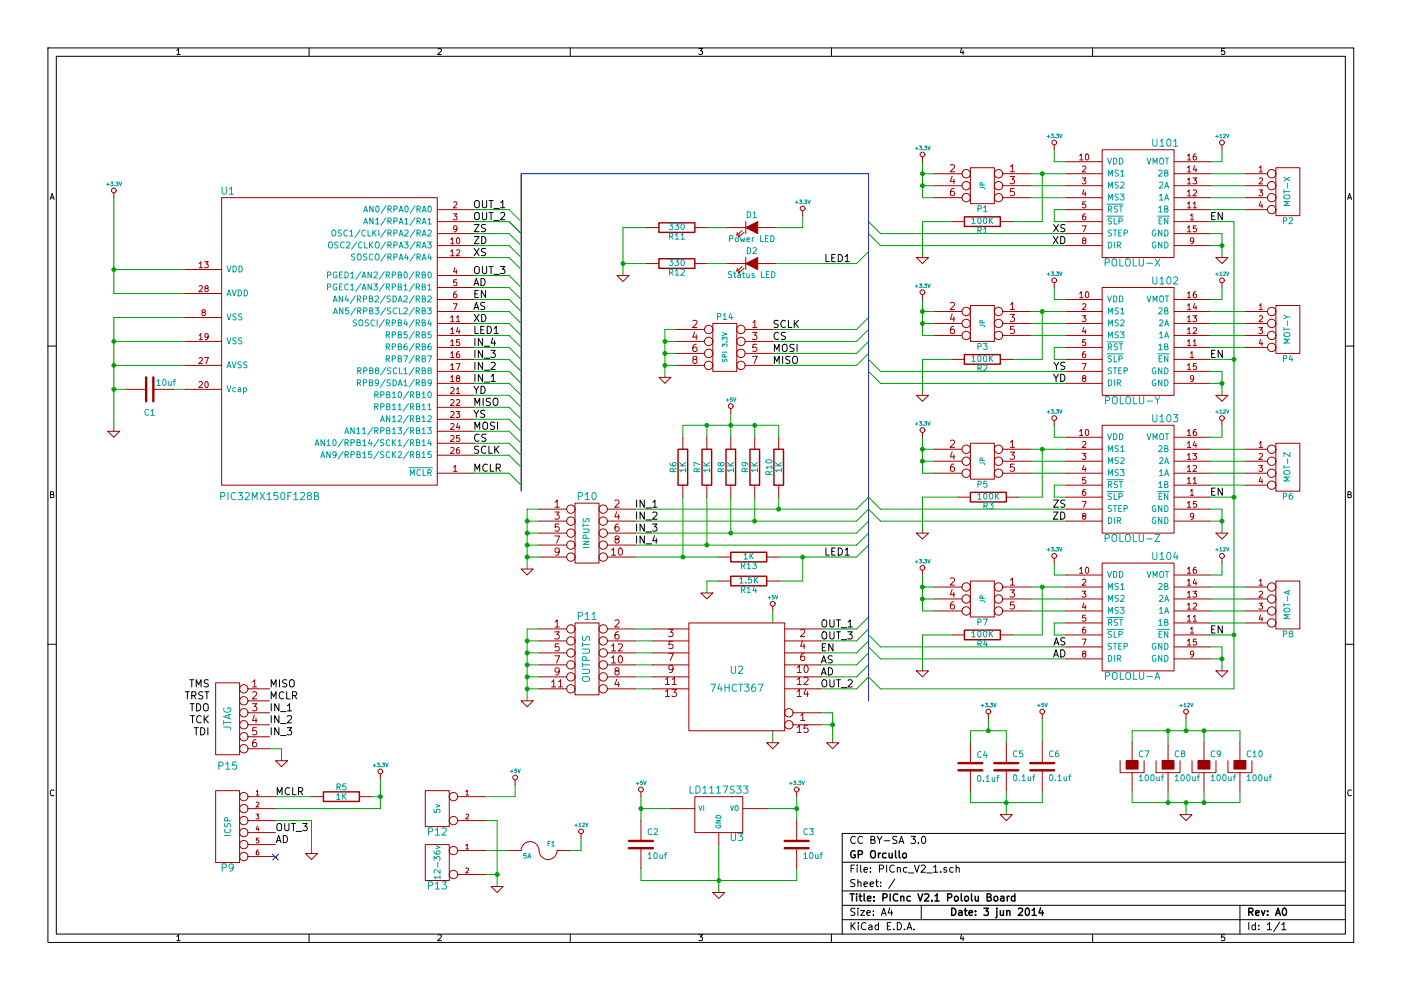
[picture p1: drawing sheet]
EESchema Schematic File Version 2  date Tuesday 03,June,2014 11:53:52 PM SGT
LIBS:PICnc_V2_1-cache
LIBS:power
LIBS:PICnc_V2_1-cache
EELAYER 25  0
EELAYER END
$Descr A4 11700 8267
encoding utf-8
Sheet 1 1
Title "PICnc V2.1 Pololu Board"
Date "3 jun 2014"
Rev "A0"
Comp "GP Orcullo"
Comment1 "CC BY-SA 3.0"
Comment2 ""
Comment3 ""
Comment4 ""
$EndDescr
Connection ~ 8250 6100
Text Label 3950 3100 0    60   ~ 0
IN_2
Text Label 3950 3200 0    60   ~ 0
IN_1
Wire Bus Line
	4350 4100 4350 1450
Wire Wire Line
	3950 1950 4250 1950
Wire Bus Line
	7250 5850 7250 1450
Wire Wire Line
	4250 1750 3950 1750
Wire Wire Line
	8400 6200 8400 6100
Wire Wire Line
	8250 6100 8250 6000
Wire Wire Line
	8400 6100 8100 6100
Connection ~ 5550 2950
Wire Wire Line
	5550 2950 5650 2950
Wire Wire Line
	5550 3050 5650 3050
Wire Wire Line
	6450 2950 7150 2950
Wire Wire Line
	6450 2750 7150 2750
Wire Wire Line
	6000 4850 5900 4850
Wire Wire Line
	5900 4850 5900 4950
Wire Wire Line
	5300 4650 6000 4650
Connection ~ 6300 4350
Wire Wire Line
	6300 4150 6300 4350
Connection ~ 5900 4550
Wire Wire Line
	5900 4150 5900 4550
Wire Wire Line
	3950 3800 4250 3800
Wire Wire Line
	3950 3600 4250 3600
Wire Wire Line
	3950 3400 4250 3400
Wire Wire Line
	3950 3200 4250 3200
Wire Wire Line
	3950 3000 4250 3000
Wire Wire Line
	3950 2800 4250 2800
Wire Wire Line
	3950 2600 4250 2600
Wire Wire Line
	3950 2400 4250 2400
Wire Wire Line
	3950 2150 4250 2150
Wire Wire Line
	8100 6100 8100 6200
Connection ~ 950  2250
Wire Wire Line
	1550 2250 950  2250
Wire Wire Line
	4850 7000 4850 7100
Wire Wire Line
	4850 7100 4750 7100
Connection ~ 4150 7300
Wire Wire Line
	4150 7400 4150 6850
Wire Wire Line
	7350 1950 8900 1950
Wire Wire Line
	7350 3100 8900 3100
Wire Wire Line
	7350 4350 8900 4350
Wire Wire Line
	7350 5500 8900 5500
Connection ~ 10300 5300
Wire Wire Line
	10300 5750 10300 1850
Wire Wire Line
	10300 5750 7350 5750
Wire Wire Line
	6850 5350 7150 5350
Wire Wire Line
	7150 5550 6850 5550
Connection ~ 10300 4150
Wire Wire Line
	10300 4150 10100 4150
Connection ~ 5900 3550
Wire Wire Line
	5900 3650 5900 3550
Wire Wire Line
	6100 3450 6100 3650
Wire Wire Line
	5700 3650 5700 3550
Wire Wire Line
	5700 3550 6500 3550
Wire Wire Line
	6500 3550 6500 3650
Wire Wire Line
	5300 4450 7150 4450
Wire Wire Line
	5300 4250 7150 4250
Connection ~ 4400 4550
Wire Wire Line
	4400 4550 4500 4550
Connection ~ 4400 4350
Wire Wire Line
	4500 4350 4400 4350
Connection ~ 6950 6050
Wire Wire Line
	6850 6050 6950 6050
Wire Wire Line
	6450 5100 6450 5200
Connection ~ 4400 5750
Wire Wire Line
	4400 5750 4500 5750
Connection ~ 4400 5550
Wire Wire Line
	4400 5550 4500 5550
Connection ~ 4400 5350
Wire Wire Line
	4500 5350 4400 5350
Wire Wire Line
	5300 5750 5450 5750
Wire Wire Line
	5300 5550 5450 5550
Wire Wire Line
	4150 6850 4050 6850
Wire Wire Line
	10100 3200 10200 3200
Wire Wire Line
	10100 5500 10200 5500
Wire Wire Line
	10100 5400 10200 5400
Wire Wire Line
	10200 5400 10200 5600
Wire Wire Line
	8800 3550 8800 3650
Wire Wire Line
	8800 4700 8800 4800
Wire Wire Line
	8800 1750 8800 1850
Wire Wire Line
	8800 3000 8800 2900
Connection ~ 950  2850
Wire Wire Line
	1550 2850 950  2850
Connection ~ 950  3050
Wire Wire Line
	950  3050 1550 3050
Wire Wire Line
	6700 1800 6700 1900
Wire Wire Line
	5400 2200 5200 2200
Wire Wire Line
	7150 2200 6475 2200
Wire Wire Line
	5900 2200 6075 2200
Connection ~ 9900 6100
Wire Wire Line
	9900 6100 9900 6000
Connection ~ 10050 6100
Wire Wire Line
	10050 6100 10050 6200
Connection ~ 9900 6700
Wire Wire Line
	9900 6700 9900 6800
Connection ~ 10050 6700
Wire Wire Line
	10050 6700 10050 6600
Connection ~ 8700 3750
Wire Wire Line
	8700 3750 8700 4150
Wire Wire Line
	8700 4150 8500 4150
Connection ~ 8700 4900
Wire Wire Line
	8700 4900 8700 5300
Wire Wire Line
	8700 5300 8450 5300
Wire Wire Line
	8600 5000 8900 5000
Wire Wire Line
	7700 5600 7700 5300
Wire Wire Line
	7700 5300 7950 5300
Wire Wire Line
	8600 2800 8900 2800
Connection ~ 8700 2600
Wire Wire Line
	8600 2600 8900 2600
Wire Wire Line
	7950 3000 7700 3000
Wire Wire Line
	7700 3000 7700 3300
Connection ~ 8700 1450
Wire Wire Line
	8700 1450 8700 1850
Wire Wire Line
	8700 1850 8450 1850
Wire Wire Line
	8600 1650 8900 1650
Wire Wire Line
	8600 1450 8900 1450
Connection ~ 7700 1450
Wire Wire Line
	7800 1450 7700 1450
Wire Wire Line
	8800 1750 8900 1750
Wire Wire Line
	10400 1750 10100 1750
Wire Wire Line
	10400 1550 10100 1550
Connection ~ 10200 2050
Wire Wire Line
	10200 2150 10200 1950
Wire Wire Line
	10200 1950 10100 1950
Connection ~ 6650 6750
Wire Wire Line
	6400 6750 6650 6750
Wire Wire Line
	6650 7250 6650 7350
Wire Wire Line
	6650 7350 5350 7350
Wire Wire Line
	10100 2050 10200 2050
Wire Wire Line
	8400 6600 8400 6800
Connection ~ 6000 7350
Wire Wire Line
	5350 7350 5350 7250
Wire Wire Line
	5600 6750 5350 6750
Connection ~ 5350 6750
Connection ~ 3175 6650
Wire Wire Line
	3100 6650 3175 6650
Wire Wire Line
	2600 6650 2300 6650
Wire Wire Line
	5900 1900 6075 1900
Wire Wire Line
	6700 1900 6475 1900
Wire Wire Line
	2600 7125 2600 6850
Wire Wire Line
	2600 6850 2300 6850
Wire Wire Line
	3175 6500 3175 6750
Wire Wire Line
	3175 6750 2300 6750
Wire Wire Line
	5400 1900 5200 1900
Wire Wire Line
	5350 6850 5350 6650
Wire Wire Line
	1450 3250 1550 3250
Wire Wire Line
	950  3250 1050 3250
Connection ~ 950  3250
Wire Wire Line
	8700 6600 8700 6700
Wire Wire Line
	6000 7050 6000 7450
Wire Wire Line
	6650 6850 6650 6650
Wire Wire Line
	10100 1350 10200 1350
Wire Wire Line
	10200 1350 10200 1250
Wire Wire Line
	10100 1450 10400 1450
Wire Wire Line
	10100 1650 10400 1650
Wire Wire Line
	8900 1350 8800 1350
Wire Wire Line
	8800 1850 8900 1850
Wire Wire Line
	7700 1350 7700 1650
Wire Wire Line
	7700 1650 7800 1650
Wire Wire Line
	7800 1550 7700 1550
Connection ~ 7700 1550
Connection ~ 7700 2700
Wire Wire Line
	7800 2700 7700 2700
Wire Wire Line
	7800 2800 7700 2800
Wire Wire Line
	7700 2800 7700 2500
Wire Wire Line
	8800 3000 8900 3000
Wire Wire Line
	8900 2500 8800 2500
Wire Wire Line
	10100 2800 10400 2800
Wire Wire Line
	10100 2600 10400 2600
Wire Wire Line
	10200 2400 10200 2500
Wire Wire Line
	10200 2500 10100 2500
Connection ~ 10200 3200
Wire Wire Line
	10400 2700 10100 2700
Wire Wire Line
	10400 2900 10100 2900
Wire Wire Line
	8800 2900 8900 2900
Wire Wire Line
	7800 2600 7700 2600
Connection ~ 7700 2600
Connection ~ 7700 3750
Wire Wire Line
	7800 3750 7700 3750
Wire Wire Line
	8900 4050 8800 4050
Wire Wire Line
	8900 3950 8600 3950
Wire Wire Line
	8600 3750 8900 3750
Wire Wire Line
	10400 4050 10100 4050
Wire Wire Line
	10400 3850 10100 3850
Connection ~ 10200 4350
Wire Wire Line
	10200 4450 10200 4250
Wire Wire Line
	10200 4250 10100 4250
Wire Wire Line
	10100 4350 10200 4350
Wire Wire Line
	10100 3650 10200 3650
Wire Wire Line
	10200 3650 10200 3550
Wire Wire Line
	10100 3750 10400 3750
Wire Wire Line
	10100 3950 10400 3950
Wire Wire Line
	8800 3650 8900 3650
Wire Wire Line
	8600 3850 8900 3850
Wire Wire Line
	8900 4150 8800 4150
Wire Wire Line
	7700 3650 7700 3950
Wire Wire Line
	7700 3950 7800 3950
Wire Wire Line
	7800 3850 7700 3850
Connection ~ 7700 3850
Connection ~ 7700 5000
Wire Wire Line
	7800 5000 7700 5000
Wire Wire Line
	7800 5100 7700 5100
Wire Wire Line
	7700 5100 7700 4800
Wire Wire Line
	8900 5300 8800 5300
Wire Wire Line
	8800 4800 8900 4800
Wire Wire Line
	10100 5100 10400 5100
Wire Wire Line
	10100 4900 10400 4900
Connection ~ 10200 5500
Wire Wire Line
	10400 5000 10100 5000
Wire Wire Line
	10400 5200 10100 5200
Wire Wire Line
	8900 5200 8800 5200
Wire Wire Line
	7800 4900 7700 4900
Connection ~ 7700 4900
Wire Wire Line
	8600 1550 8900 1550
Wire Wire Line
	7700 2150 7700 1850
Wire Wire Line
	7700 1850 7950 1850
Wire Wire Line
	8700 2600 8700 3000
Wire Wire Line
	8600 2700 8900 2700
Wire Wire Line
	8600 4900 8900 4900
Wire Wire Line
	8600 5100 8900 5100
Wire Wire Line
	8700 3000 8450 3000
Wire Wire Line
	8000 4150 7700 4150
Wire Wire Line
	7700 4150 7700 4450
Wire Wire Line
	9450 6600 9450 6700
Wire Wire Line
	9450 6700 10350 6700
Wire Wire Line
	10350 6700 10350 6600
Wire Wire Line
	9750 6700 9750 6600
Connection ~ 9750 6700
Wire Wire Line
	9450 6200 9450 6100
Wire Wire Line
	9450 6100 10350 6100
Wire Wire Line
	10350 6100 10350 6200
Wire Wire Line
	9750 6100 9750 6200
Connection ~ 9750 6100
Wire Wire Line
	4050 6650 4300 6650
Wire Wire Line
	4300 6650 4300 6550
Wire Wire Line
	5200 1900 5200 2300
Connection ~ 5200 2200
Wire Wire Line
	1550 2450 950  2450
Wire Wire Line
	1550 2650 950  2650
Wire Wire Line
	8800 2500 8800 2400
Wire Wire Line
	8800 1350 8800 1250
Wire Wire Line
	8800 5200 8800 5300
Wire Wire Line
	8800 4150 8800 4050
Wire Wire Line
	10100 3100 10200 3100
Wire Wire Line
	10200 3100 10200 3300
Wire Wire Line
	10100 4800 10200 4800
Wire Wire Line
	10200 4800 10200 4700
Wire Wire Line
	5450 5450 5300 5450
Wire Wire Line
	5450 5650 5300 5650
Wire Wire Line
	4500 5250 4400 5250
Wire Wire Line
	4400 5250 4400 5850
Wire Wire Line
	4400 5450 4500 5450
Connection ~ 4400 5450
Wire Wire Line
	4400 5650 4500 5650
Connection ~ 4400 5650
Wire Wire Line
	6450 6100 6450 6200
Wire Wire Line
	6850 5950 6950 5950
Wire Wire Line
	6950 5950 6950 6200
Wire Wire Line
	4500 4250 4400 4250
Wire Wire Line
	4400 4250 4400 4750
Wire Wire Line
	4400 4450 4500 4450
Connection ~ 4400 4450
Wire Wire Line
	4500 4650 4400 4650
Connection ~ 4400 4650
Wire Wire Line
	5300 4350 7150 4350
Wire Wire Line
	5300 4550 7150 4550
Connection ~ 6100 3550
Wire Wire Line
	6300 3650 6300 3550
Connection ~ 6300 3550
Wire Wire Line
	10300 1850 10100 1850
Wire Wire Line
	10100 5300 10300 5300
Wire Wire Line
	10300 3000 10100 3000
Connection ~ 10300 3000
Wire Wire Line
	7150 5750 6850 5750
Wire Wire Line
	7150 5650 6850 5650
Wire Wire Line
	7150 5450 6850 5450
Wire Wire Line
	7150 5250 6850 5250
Wire Wire Line
	7350 5400 8900 5400
Wire Wire Line
	7350 4250 8900 4250
Wire Wire Line
	7350 3200 8900 3200
Wire Wire Line
	7350 2050 8900 2050
Wire Wire Line
	4050 7300 4150 7300
Wire Wire Line
	4050 7100 4250 7100
Wire Wire Line
	950  2450 950  1650
Wire Wire Line
	950  2650 950  3600
Wire Wire Line
	8100 6600 8100 6700
Wire Wire Line
	8100 6700 8700 6700
Connection ~ 8400 6700
Wire Wire Line
	3950 1850 4250 1850
Wire Wire Line
	3950 2300 4250 2300
Wire Wire Line
	3950 2500 4250 2500
Wire Wire Line
	3950 2700 4250 2700
Wire Wire Line
	3950 2900 4250 2900
Wire Wire Line
	3950 3100 4250 3100
Wire Wire Line
	3950 3300 4250 3300
Wire Wire Line
	3950 3500 4250 3500
Wire Wire Line
	3950 3700 4250 3700
Wire Wire Line
	5700 4150 5700 4650
Connection ~ 5700 4650
Wire Wire Line
	6100 4150 6100 4450
Connection ~ 6100 4450
Wire Wire Line
	6500 4150 6500 4250
Connection ~ 6500 4250
Wire Wire Line
	6500 4650 7150 4650
Wire Wire Line
	6500 4850 6700 4850
Wire Wire Line
	6700 4850 6700 4650
Connection ~ 6700 4650
Wire Wire Line
	6450 2850 7150 2850
Wire Wire Line
	6450 3050 7150 3050
Wire Wire Line
	5650 2750 5550 2750
Wire Wire Line
	5550 2750 5550 3150
Connection ~ 5550 3050
Wire Wire Line
	5550 2850 5650 2850
Connection ~ 5550 2850
Wire Wire Line
	8700 6000 8700 6200
Wire Wire Line
	5300 5250 5450 5250
Wire Wire Line
	5300 5350 5450 5350
Wire Wire Line
	2350 6350 2350 6250
Wire Wire Line
	2350 6250 2250 6250
Wire Wire Line
	3950 2050 4250 2050
Wire Wire Line
	3950 3950 4250 3950
Wire Bus Line
	7250 1450 4350 1450
Entry Wire Line
	4250 1750 4350 1850
Entry Wire Line
	4250 3950 4350 4050
Entry Wire Line
	4250 2050 4350 2150
Entry Wire Line
	4250 1950 4350 2050
Text Label 2250 6150 0    60   ~ 0
IN_3
Text Label 2250 5850 0    60   ~ 0
MCLR
Text Label 2250 5750 0    60   ~ 0
MISO
Text Label 2250 5950 0    60   ~ 0
IN_1
Text Label 2250 6050 0    60   ~ 0
IN_2
$Comp
L GND #PWR01
U 1 1
P 2350 6350
F 0 "#PWR01" H 2350 6350 30  0001 C CNN
F 1 "GND" H 2350 6280 30  0001 C CNN
	1    2350 6350
	-1   0    0    -1  
$EndComp
Entry Wire Line
	4250 2150 4350 2250
$Comp
L CONN_6X2 P11
U 1 1
P 4900 5500
F 0 "P11" H 4900 5850 60  0000 C CNN
F 1 "OUTPUTS" V 4900 5500 60  0000 C CNN
	1    4900 5500
	1    0    0    -1  
$EndComp
$Comp
L +5V #PWR02
U 1 1
P 8700 6000
F 0 "#PWR02" H 8700 5960 30  0001 C CNN
F 1 "+5V" H 8700 6110 30  0000 C CNN
	1    8700 6000
	1    0    0    -1  
$EndComp
Text Label 6450 3050 0    60   ~ 0
MISO
Text Label 6450 2950 0    60   ~ 0
MOSI
Text Label 6450 2850 0    60   ~ 0
CS
Text Label 6450 2750 0    60   ~ 0
SCLK
Text Label 1750 6150 2    60   ~ 0
TDI
Text Label 1750 5850 2    60   ~ 0
TRST
Text Label 1750 5750 2    60   ~ 0
TMS
Text Label 1750 5950 2    60   ~ 0
TDO
Text Label 1750 6050 2    60   ~ 0
TCK
$Comp
L CONN_6 P15
U 1 1
P 1900 6000
F 0 "P15" H 1900 5600 60  0000 C CNN
F 1 "JTAG" V 1900 6000 60  0000 C CNN
	1    1900 6000
	-1   0    0    -1  
$EndComp
$Comp
L GND #PWR03
U 1 1
P 5550 3150
F 0 "#PWR03" H 5550 3150 30  0001 C CNN
F 1 "GND" H 5550 3080 30  0001 C CNN
	1    5550 3150
	-1   0    0    -1  
$EndComp
Entry Wire Line
	7250 2750 7150 2850
Entry Wire Line
	7250 2650 7150 2750
Entry Wire Line
	7250 2850 7150 2950
Entry Wire Line
	7250 4150 7150 4250
Entry Wire Line
	7250 4250 7150 4350
$Comp
L CONN_4X2 P14
U 1 1
P 6050 2900
F 0 "P14" H 6050 3150 50  0000 C CNN
F 1 "SPI 3.3V" V 6050 2900 40  0000 C CNN
	1    6050 2900
	-1   0    0    -1  
$EndComp
$Comp
L GND #PWR04
U 1 1
P 5900 4950
F 0 "#PWR04" H 5900 4950 30  0001 C CNN
F 1 "GND" H 5900 4880 30  0001 C CNN
	1    5900 4950
	-1   0    0    -1  
$EndComp
$Comp
L R R14
U 1 1
P 6250 4850
F 0 "R14" V 6330 4850 50  0000 C CNN
F 1 "1.5K" V 6250 4850 50  0000 C CNN
F 2 "SM0805" H 6250 4850 60  0001 C CNN
F 4 " " V 6250 4850 60  0001 C CNN "Element14 Order Code"
F 5 " " V 6250 4850 60  0001 C CNN "Mftr. & Part No."
	1    6250 4850
	0    1    1    0   
$EndComp
$Comp
L R R13
U 1 1
P 6250 4650
F 0 "R13" V 6330 4650 50  0000 C CNN
F 1 "1K" V 6250 4650 50  0000 C CNN
F 2 "SM0805" H 6250 4650 60  0001 C CNN
F 4 " " V 6250 4650 60  0001 C CNN "Element14 Order Code"
F 5 " " V 6250 4650 60  0001 C CNN "Mftr. & Part No."
	1    6250 4650
	0    1    1    0   
$EndComp
Entry Wire Line
	4250 1850 4350 1950
Entry Wire Line
	4250 1850 4350 1950
Entry Wire Line
	4250 2300 4350 2400
Entry Wire Line
	4250 2400 4350 2500
Entry Wire Line
	4250 2500 4350 2600
Entry Wire Line
	4250 2600 4350 2700
Entry Wire Line
	4250 2700 4350 2800
Entry Wire Line
	4250 2800 4350 2900
Entry Wire Line
	4250 2900 4350 3000
Entry Wire Line
	4250 3000 4350 3100
Entry Wire Line
	4250 3100 4350 3200
Entry Wire Line
	4250 3200 4350 3300
Entry Wire Line
	4250 3300 4350 3400
Entry Wire Line
	4250 3400 4350 3500
Entry Wire Line
	4250 3500 4350 3600
Entry Wire Line
	4250 3600 4350 3700
Entry Wire Line
	4250 3700 4350 3800
Entry Wire Line
	4250 3800 4350 3900
Text Label 3950 2300 0    60   ~ 0
OUT_3
Text Label 3950 3700 0    60   ~ 0
CS
Text Label 3950 2900 0    60   ~ 0
IN_4
Text Label 3950 3000 0    60   ~ 0
IN_3
$Comp
L GND #PWR05
U 1 1
P 4150 7400
F 0 "#PWR05" H 4150 7400 30  0001 C CNN
F 1 "GND" H 4150 7330 30  0001 C CNN
	1    4150 7400
	1    0    0    -1  
$EndComp
$Comp
L CON_2 P13
U 1 1
P 3650 7200
F 0 "P13" H 3650 7000 60  0000 C CNN
F 1 "12-36v" V 3650 7200 50  0000 C CNN
	1    3650 7200
	-1   0    0    -1  
$EndComp
Text Label 7100 4650 2    60   ~ 0
LED1
Text Label 5300 4550 0    60   ~ 0
IN_4
Text Label 5300 4450 0    60   ~ 0
IN_3
Text Label 5300 4350 0    60   ~ 0
IN_2
Text Label 5300 4250 0    60   ~ 0
IN_1
Text Label 6850 5650 0    60   ~ 0
AD
Text Label 6850 5550 0    60   ~ 0
AS
Text Label 6850 5450 0    60   ~ 0
EN
Text Label 6850 5350 0    60   ~ 0
OUT_3
Text Label 6850 5750 0    60   ~ 0
OUT_2
Text Label 6850 5250 0    60   ~ 0
OUT_1
Entry Wire Line
	7250 4550 7150 4650
Entry Wire Line
	7250 5650 7350 5750
Entry Wire Line
	7250 5400 7350 5500
Entry Wire Line
	7250 5300 7350 5400
Entry Wire Line
	7250 4250 7350 4350
Entry Wire Line
	7250 4150 7350 4250
Entry Wire Line
	7250 4450 7150 4550
Entry Wire Line
	7250 5650 7150 5750
Entry Wire Line
	7250 5550 7150 5650
Entry Wire Line
	7250 4350 7150 4450
Entry Wire Line
	7250 2950 7150 3050
Entry Wire Line
	7250 5450 7150 5550
Entry Wire Line
	7250 5350 7150 5450
Entry Wire Line
	7250 5250 7150 5350
Entry Wire Line
	7250 2100 7150 2200
Entry Wire Line
	7250 5150 7150 5250
Entry Wire Line
	7250 3100 7350 3200
Entry Wire Line
	7250 1850 7350 1950
Entry Wire Line
	7250 3000 7350 3100
Entry Wire Line
	7250 1950 7350 2050
$Comp
L +5V #PWR06
U 1 1
P 6100 3450
F 0 "#PWR06" H 6100 3410 30  0001 C CNN
F 1 "+5V" H 6100 3560 30  0000 C CNN
	1    6100 3450
	-1   0    0    -1  
$EndComp
$Comp
L R R10
U 1 1
P 6500 3900
F 0 "R10" V 6580 3900 50  0000 C CNN
F 1 "1K" V 6500 3900 50  0000 C CNN
F 2 "SM0805" H 6500 3900 60  0001 C CNN
F 4 "195030" V 6500 3900 60  0001 C CNN "Element14 Order Code"
F 5 "YAGEO (PHYCOMP) - 2322 705 70102" V 6500 3900 60  0001 C CNN "Mftr. & Part No."
	1    6500 3900
	-1   0    0    -1  
$EndComp
$Comp
L R R9
U 1 1
P 6300 3900
F 0 "R9" V 6380 3900 50  0000 C CNN
F 1 "1K" V 6300 3900 50  0000 C CNN
F 2 "SM0805" H 6300 3900 60  0001 C CNN
F 4 "195030" V 6300 3900 60  0001 C CNN "Element14 Order Code"
F 5 "YAGEO (PHYCOMP) - 2322 705 70102" V 6300 3900 60  0001 C CNN "Mftr. & Part No."
	1    6300 3900
	-1   0    0    -1  
$EndComp
$Comp
L R R8
U 1 1
P 6100 3900
F 0 "R8" V 6180 3900 50  0000 C CNN
F 1 "1K" V 6100 3900 50  0000 C CNN
F 2 "SM0805" H 6100 3900 60  0001 C CNN
F 4 "195030" V 6100 3900 60  0001 C CNN "Element14 Order Code"
F 5 "YAGEO (PHYCOMP) - 2322 705 70102" V 6100 3900 60  0001 C CNN "Mftr. & Part No."
	1    6100 3900
	-1   0    0    -1  
$EndComp
$Comp
L R R7
U 1 1
P 5900 3900
F 0 "R7" V 5980 3900 50  0000 C CNN
F 1 "1K" V 5900 3900 50  0000 C CNN
F 2 "SM0805" H 5900 3900 60  0001 C CNN
F 4 "195030" V 5900 3900 60  0001 C CNN "Element14 Order Code"
F 5 "YAGEO (PHYCOMP) - 2322 705 70102" V 5900 3900 60  0001 C CNN "Mftr. & Part No."
	1    5900 3900
	-1   0    0    -1  
$EndComp
$Comp
L R R6
U 1 1
P 5700 3900
F 0 "R6" V 5780 3900 50  0000 C CNN
F 1 "1K" V 5700 3900 50  0000 C CNN
F 2 "SM0805" H 5700 3900 60  0001 C CNN
F 4 "195030" V 5700 3900 60  0001 C CNN "Element14 Order Code"
F 5 "YAGEO (PHYCOMP) - 2322 705 70102" V 5700 3900 60  0001 C CNN "Mftr. & Part No."
	1    5700 3900
	-1   0    0    -1  
$EndComp
$Comp
L GND #PWR07
U 1 1
P 4400 4750
F 0 "#PWR07" H 4400 4750 30  0001 C CNN
F 1 "GND" H 4400 4680 30  0001 C CNN
	1    4400 4750
	-1   0    0    -1  
$EndComp
$Comp
L CONN_5X2 P10
U 1 1
P 4900 4450
F 0 "P10" H 4900 4750 60  0000 C CNN
F 1 "INPUTS" V 4900 4450 50  0000 C CNN
	1    4900 4450
	1    0    0    -1  
$EndComp
$Comp
L GND #PWR08
U 1 1
P 6950 6200
F 0 "#PWR08" H 6950 6200 30  0001 C CNN
F 1 "GND" H 6950 6130 30  0001 C CNN
	1    6950 6200
	-1   0    0    -1  
$EndComp
$Comp
L +5V #PWR09
U 1 1
P 6450 5100
F 0 "#PWR09" H 6450 5060 30  0001 C CNN
F 1 "+5V" H 6450 5210 30  0000 C CNN
	1    6450 5100
	-1   0    0    -1  
$EndComp
$Comp
L GND #PWR010
U 1 1
P 6450 6200
F 0 "#PWR010" H 6450 6200 30  0001 C CNN
F 1 "GND" H 6450 6130 30  0001 C CNN
	1    6450 6200
	-1   0    0    -1  
$EndComp
$Comp
L GND #PWR011
U 1 1
P 4400 5850
F 0 "#PWR011" H 4400 5850 30  0001 C CNN
F 1 "GND" H 4400 5780 30  0001 C CNN
	1    4400 5850
	-1   0    0    -1  
$EndComp
$Comp
L 74LS367 U2
U 1 1
P 6150 5650
F 0 "U2" H 6150 5700 60  0000 C CNN
F 1 "74HCT367" H 6150 5550 60  0000 C CNN
	1    6150 5650
	-1   0    0    -1  
$EndComp
$Comp
L FUSE F1
U 1 1
P 4500 7100
F 0 "F1" H 4600 7150 40  0000 C CNN
F 1 "5A" H 4400 7050 40  0000 C CNN
	1    4500 7100
	1    0    0    -1  
$EndComp
$Comp
L C C6
U 1 1
P 8700 6400
F 0 "C6" H 8750 6500 50  0000 L CNN
F 1 "0.1uf" H 8750 6300 50  0000 L CNN
F 2 "SM0805" H 8700 6400 60  0001 C CNN
F 4 " " H 8700 6400 60  0001 C CNN "Element14 Order Code"
F 5 " " H 8700 6400 60  0001 C CNN "Mftr. & Part No."
	1    8700 6400
	1    0    0    -1  
$EndComp
Text Label 3950 2800 0    60   ~ 0
LED1
Text Label 3950 1850 0    60   ~ 0
OUT_2
Text Label 3950 1750 0    60   ~ 0
OUT_1
Text Label 3950 2500 0    60   ~ 0
EN
Text Label 3950 2150 0    60   ~ 0
XS
Text Label 3950 2700 0    60   ~ 0
XD
Text Label 3950 3500 0    60   ~ 0
YS
Text Label 3950 3300 0    60   ~ 0
YD
Text Label 3950 1950 0    60   ~ 0
ZS
Text Label 3950 2050 0    60   ~ 0
ZD
Text Label 3950 2600 0    60   ~ 0
AS
Text Label 3950 2400 0    60   ~ 0
AD
Text Label 3950 3800 0    60   ~ 0
SCLK
Text Label 2300 6950 0    60   ~ 0
OUT_3
Text Label 3950 3400 0    60   ~ 0
MISO
Text Label 3950 3600 0    60   ~ 0
MOSI
$Comp
L +12V #PWR012
U 1 1
P 4850 7000
F 0 "#PWR012" H 4850 6960 30  0001 C CNN
F 1 "+12V" H 4850 7110 30  0000 C CNN
	1    4850 7000
	1    0    0    -1  
$EndComp
$Comp
L +3.3V #PWR013
U 1 1
P 6700 1800
F 0 "#PWR013" H 6700 1760 30  0001 C CNN
F 1 "+3.3V" H 6700 1910 30  0000 C CNN
	1    6700 1800
	-1   0    0    -1  
$EndComp
$Comp
L LED D2
U 1 1
P 6275 2200
F 0 "D2" H 6275 2300 50  0000 C CNN
F 1 "Status LED" H 6275 2100 50  0000 C CNN
F 2 "LED-0603" H 6275 2200 60  0001 C CNN
F 4 "1226390" H 6275 2200 60  0001 C CNN "Element14 Order Code"
F 5 "OSRAM - LSQ976-Z" H 6275 2200 60  0001 C CNN "Mftr. & Part No."
	1    6275 2200
	-1   0    0    -1  
$EndComp
$Comp
L GND #PWR014
U 1 1
P 5200 2300
F 0 "#PWR014" H 5200 2300 30  0001 C CNN
F 1 "GND" H 5200 2230 30  0001 C CNN
	1    5200 2300
	-1   0    0    -1  
$EndComp
Text Label 7100 2200 2    60   ~ 0
LED1
$Comp
L R R12
U 1 1
P 5650 2200
F 0 "R12" V 5730 2200 50  0000 C CNN
F 1 "330" V 5650 2200 50  0000 C CNN
F 2 "SM0805" H 5650 2200 60  0001 C CNN
F 4 "195030" V 5650 2200 60  0001 C CNN "Element14 Order Code"
F 5 "YAGEO (PHYCOMP) - 2322 705 70102" V 5650 2200 60  0001 C CNN "Mftr. & Part No."
	1    5650 2200
	0    -1   1    0   
$EndComp
$Comp
L +12V #PWR015
U 1 1
P 9900 6000
F 0 "#PWR015" H 9900 5960 30  0001 C CNN
F 1 "+12V" H 9900 6110 30  0000 C CNN
	1    9900 6000
	1    0    0    -1  
$EndComp
$Comp
L GND #PWR016
U 1 1
P 9900 6800
F 0 "#PWR016" H 9900 6800 30  0001 C CNN
F 1 "GND" H 9900 6730 30  0001 C CNN
	1    9900 6800
	1    0    0    -1  
$EndComp
$Comp
L CAPAPOL C10
U 1 1
P 10350 6400
F 0 "C10" H 10400 6500 50  0000 L CNN
F 1 "100uf" H 10400 6300 50  0000 L CNN
	1    10350 6400
	1    0    0    -1  
$EndComp
$Comp
L CAPAPOL C9
U 1 1
P 10050 6400
F 0 "C9" H 10100 6500 50  0000 L CNN
F 1 "100uf" H 10100 6300 50  0000 L CNN
	1    10050 6400
	1    0    0    -1  
$EndComp
$Comp
L CAPAPOL C8
U 1 1
P 9750 6400
F 0 "C8" H 9800 6500 50  0000 L CNN
F 1 "100uf" H 9800 6300 50  0000 L CNN
	1    9750 6400
	1    0    0    -1  
$EndComp
$Comp
L CAPAPOL C7
U 1 1
P 9450 6400
F 0 "C7" H 9500 6500 50  0000 L CNN
F 1 "100uf" H 9500 6300 50  0000 L CNN
	1    9450 6400
	1    0    0    -1  
$EndComp
$Comp
L R R3
U 1 1
P 8250 4150
F 0 "R3" V 8330 4150 50  0000 C CNN
F 1 "100K" V 8250 4150 50  0000 C CNN
F 2 "SM0805" H 8250 4150 60  0001 C CNN
F 4 " " V 8250 4150 60  0001 C CNN "Element14 Order Code"
F 5 " " V 8250 4150 60  0001 C CNN "Mftr. & Part No."
	1    8250 4150
	0    1    1    0   
$EndComp
$Comp
L GND #PWR017
U 1 1
P 7700 4450
F 0 "#PWR017" H 7700 4450 30  0001 C CNN
F 1 "GND" H 7700 4380 30  0001 C CNN
	1    7700 4450
	1    0    0    -1  
$EndComp
$Comp
L GND #PWR018
U 1 1
P 7700 5600
F 0 "#PWR018" H 7700 5600 30  0001 C CNN
F 1 "GND" H 7700 5530 30  0001 C CNN
	1    7700 5600
	1    0    0    -1  
$EndComp
$Comp
L R R4
U 1 1
P 8200 5300
F 0 "R4" V 8280 5300 50  0000 C CNN
F 1 "100K" V 8200 5300 50  0000 C CNN
F 2 "SM0805" H 8200 5300 60  0001 C CNN
F 4 " " V 8200 5300 60  0001 C CNN "Element14 Order Code"
F 5 " " V 8200 5300 60  0001 C CNN "Mftr. & Part No."
	1    8200 5300
	0    1    1    0   
$EndComp
$Comp
L R R2
U 1 1
P 8200 3000
F 0 "R2" V 8280 3000 50  0000 C CNN
F 1 "100K" V 8200 3000 50  0000 C CNN
F 2 "SM0805" H 8200 3000 60  0001 C CNN
F 4 " " V 8200 3000 60  0001 C CNN "Element14 Order Code"
F 5 " " V 8200 3000 60  0001 C CNN "Mftr. & Part No."
	1    8200 3000
	0    1    1    0   
$EndComp
$Comp
L GND #PWR019
U 1 1
P 7700 3300
F 0 "#PWR019" H 7700 3300 30  0001 C CNN
F 1 "GND" H 7700 3230 30  0001 C CNN
	1    7700 3300
	1    0    0    -1  
$EndComp
$Comp
L GND #PWR020
U 1 1
P 7700 2150
F 0 "#PWR020" H 7700 2150 30  0001 C CNN
F 1 "GND" H 7700 2080 30  0001 C CNN
	1    7700 2150
	1    0    0    -1  
$EndComp
$Comp
L R R1
U 1 1
P 8200 1850
F 0 "R1" V 8280 1850 50  0000 C CNN
F 1 "100K" V 8200 1850 50  0000 C CNN
F 2 "SM0805" H 8200 1850 60  0001 C CNN
F 4 " " V 8200 1850 60  0001 C CNN "Element14 Order Code"
F 5 " " V 8200 1850 60  0001 C CNN "Mftr. & Part No."
	1    8200 1850
	0    1    1    0   
$EndComp
$Comp
L POLOLU U104
U 1 1
P 9500 5150
F 0 "U104" H 9725 5650 60  0000 C CNN
F 1 "POLOLU-A" H 9450 4650 60  0000 C CNN
	1    9500 5150
	1    0    0    -1  
$EndComp
Text Label 10100 5300 0    60   ~ 0
EN
$Comp
L GND #PWR021
U 1 1
P 10200 5600
F 0 "#PWR021" H 10200 5600 30  0001 C CNN
F 1 "GND" H 10200 5530 30  0001 C CNN
	1    10200 5600
	1    0    0    -1  
$EndComp
$Comp
L +12V #PWR022
U 1 1
P 10200 4700
F 0 "#PWR022" H 10200 4660 30  0001 C CNN
F 1 "+12V" H 10200 4810 30  0000 C CNN
	1    10200 4700
	1    0    0    -1  
$EndComp
$Comp
L CONN_4 P8
U 1 1
P 10750 5050
F 0 "P8" H 10750 4800 50  0000 C CNN
F 1 "MOT-A" V 10750 5050 50  0000 C CNN
	1    10750 5050
	1    0    0    -1  
$EndComp
Text Label 8900 4250 2    60   ~ 0
ZS
Text Label 8900 4350 2    60   ~ 0
ZD
$Comp
L CONN_3X2 P7
U 1 1
P 8200 5050
F 0 "P7" H 8200 4900 50  0000 C CNN
F 1 "JP" V 8200 5100 40  0000 C CNN
	1    8200 5050
	-1   0    0    -1  
$EndComp
$Comp
L +3.3V #PWR023
U 1 1
P 8800 4700
F 0 "#PWR023" H 8800 4660 30  0001 C CNN
F 1 "+3.3V" H 8800 4810 30  0000 C CNN
	1    8800 4700
	1    0    0    -1  
$EndComp
$Comp
L +3.3V #PWR024
U 1 1
P 7700 4800
F 0 "#PWR024" H 7700 4760 30  0001 C CNN
F 1 "+3.3V" H 7700 4910 30  0000 C CNN
	1    7700 4800
	1    0    0    -1  
$EndComp
$Comp
L +3.3V #PWR025
U 1 1
P 7700 3650
F 0 "#PWR025" H 7700 3610 30  0001 C CNN
F 1 "+3.3V" H 7700 3760 30  0000 C CNN
	1    7700 3650
	1    0    0    -1  
$EndComp
$Comp
L +3.3V #PWR026
U 1 1
P 8800 3550
F 0 "#PWR026" H 8800 3510 30  0001 C CNN
F 1 "+3.3V" H 8800 3660 30  0000 C CNN
	1    8800 3550
	1    0    0    -1  
$EndComp
$Comp
L CONN_3X2 P5
U 1 1
P 8200 3900
F 0 "P5" H 8200 3750 50  0000 C CNN
F 1 "JP" V 8200 3950 40  0000 C CNN
	1    8200 3900
	-1   0    0    -1  
$EndComp
Text Label 8900 5500 2    60   ~ 0
AD
Text Label 8900 5400 2    60   ~ 0
AS
$Comp
L CONN_4 P6
U 1 1
P 10750 3900
F 0 "P6" H 10750 3650 50  0000 C CNN
F 1 "MOT-Z" V 10750 3900 50  0000 C CNN
	1    10750 3900
	1    0    0    -1  
$EndComp
$Comp
L +12V #PWR027
U 1 1
P 10200 3550
F 0 "#PWR027" H 10200 3510 30  0001 C CNN
F 1 "+12V" H 10200 3660 30  0000 C CNN
	1    10200 3550
	1    0    0    -1  
$EndComp
$Comp
L GND #PWR028
U 1 1
P 10200 4450
F 0 "#PWR028" H 10200 4450 30  0001 C CNN
F 1 "GND" H 10200 4380 30  0001 C CNN
	1    10200 4450
	1    0    0    -1  
$EndComp
Text Label 10100 4150 0    60   ~ 0
EN
$Comp
L POLOLU U103
U 1 1
P 9500 4000
F 0 "U103" H 9725 4500 60  0000 C CNN
F 1 "POLOLU-Z" H 9450 3500 60  0000 C CNN
	1    9500 4000
	1    0    0    -1  
$EndComp
$Comp
L POLOLU U102
U 1 1
P 9500 2850
F 0 "U102" H 9725 3350 60  0000 C CNN
F 1 "POLOLU-Y" H 9450 2350 60  0000 C CNN
	1    9500 2850
	1    0    0    -1  
$EndComp
Text Label 10100 3000 0    60   ~ 0
EN
$Comp
L GND #PWR029
U 1 1
P 10200 3300
F 0 "#PWR029" H 10200 3300 30  0001 C CNN
F 1 "GND" H 10200 3230 30  0001 C CNN
	1    10200 3300
	1    0    0    -1  
$EndComp
$Comp
L +12V #PWR030
U 1 1
P 10200 2400
F 0 "#PWR030" H 10200 2360 30  0001 C CNN
F 1 "+12V" H 10200 2510 30  0000 C CNN
	1    10200 2400
	1    0    0    -1  
$EndComp
$Comp
L CONN_4 P4
U 1 1
P 10750 2750
F 0 "P4" H 10750 2500 50  0000 C CNN
F 1 "MOT-Y" V 10750 2750 50  0000 C CNN
	1    10750 2750
	1    0    0    -1  
$EndComp
Text Label 8900 3100 2    60   ~ 0
YS
Text Label 8900 3200 2    60   ~ 0
YD
$Comp
L CONN_3X2 P3
U 1 1
P 8200 2750
F 0 "P3" H 8200 2600 50  0000 C CNN
F 1 "JP" V 8200 2800 40  0000 C CNN
	1    8200 2750
	-1   0    0    -1  
$EndComp
$Comp
L +3.3V #PWR031
U 1 1
P 8800 2400
F 0 "#PWR031" H 8800 2360 30  0001 C CNN
F 1 "+3.3V" H 8800 2510 30  0000 C CNN
	1    8800 2400
	1    0    0    -1  
$EndComp
$Comp
L +3.3V #PWR032
U 1 1
P 7700 2500
F 0 "#PWR032" H 7700 2460 30  0001 C CNN
F 1 "+3.3V" H 7700 2610 30  0000 C CNN
	1    7700 2500
	1    0    0    -1  
$EndComp
$Comp
L +3.3V #PWR033
U 1 1
P 7700 1350
F 0 "#PWR033" H 7700 1310 30  0001 C CNN
F 1 "+3.3V" H 7700 1460 30  0000 C CNN
	1    7700 1350
	1    0    0    -1  
$EndComp
$Comp
L +3.3V #PWR034
U 1 1
P 8800 1250
F 0 "#PWR034" H 8800 1210 30  0001 C CNN
F 1 "+3.3V" H 8800 1360 30  0000 C CNN
	1    8800 1250
	1    0    0    -1  
$EndComp
$Comp
L CONN_3X2 P1
U 1 1
P 8200 1600
F 0 "P1" H 8200 1450 50  0000 C CNN
F 1 "JP" V 8200 1650 40  0000 C CNN
	1    8200 1600
	-1   0    0    -1  
$EndComp
Text Label 8900 2050 2    60   ~ 0
XD
Text Label 8900 1950 2    60   ~ 0
XS
$Comp
L CONN_4 P2
U 1 1
P 10750 1600
F 0 "P2" H 10750 1350 50  0000 C CNN
F 1 "MOT-X" V 10750 1600 50  0000 C CNN
	1    10750 1600
	1    0    0    -1  
$EndComp
$Comp
L LD1117xx U3
U 1 1
P 6000 6800
F 0 "U3" H 6150 6604 60  0000 C CNN
F 1 "LD1117S33" H 6000 7000 60  0000 C CNN
	1    6000 6800
	1    0    0    -1  
$EndComp
$Comp
L +12V #PWR035
U 1 1
P 10200 1250
F 0 "#PWR035" H 10200 1210 30  0001 C CNN
F 1 "+12V" H 10200 1360 30  0000 C CNN
	1    10200 1250
	1    0    0    -1  
$EndComp
$Comp
L GND #PWR036
U 1 1
P 10200 2150
F 0 "#PWR036" H 10200 2150 30  0001 C CNN
F 1 "GND" H 10200 2080 30  0001 C CNN
	1    10200 2150
	1    0    0    -1  
$EndComp
Text Label 10100 1850 0    60   ~ 0
EN
$Comp
L POLOLU U101
U 1 1
P 9500 1700
F 0 "U101" H 9725 2200 60  0000 C CNN
F 1 "POLOLU-X" H 9450 1200 60  0000 C CNN
	1    9500 1700
	1    0    0    -1  
$EndComp
$Comp
L +3.3V #PWR037
U 1 1
P 950 1650
F 0 "#PWR037" H 950 1610 30  0001 C CNN
F 1 "+3.3V" H 950 1760 30  0000 C CNN
	1    950  1650
	1    0    0    -1  
$EndComp
$Comp
L C C1
U 1 1
P 1250 3250
F 0 "C1" V 1450 3200 50  0000 L CNN
F 1 "10uf" V 1200 3300 50  0000 L CNN
F 2 "SM1206" H 1250 3250 60  0001 C CNN
F 4 " " H 1250 3250 60  0001 C CNN "Element14 Order Code"
F 5 " " H 1250 3250 60  0001 C CNN "Mftr. & Part No."
	1    1250 3250
	0    1    1    0   
$EndComp
$Comp
L GND #PWR038
U 1 1
P 950 3600
F 0 "#PWR038" H 950 3600 30  0001 C CNN
F 1 "GND" H 950 3530 30  0001 C CNN
	1    950  3600
	1    0    0    -1  
$EndComp
Text Label 3950 3950 0    60   ~ 0
MCLR
$Comp
L PIC32MX1XXFXXXB U1
U 1 1
P 2750 2850
F 0 "U1" H 1900 4100 60  0000 C CNN
F 1 "PIC32MX150F128B" H 2250 1550 60  0000 C CNN
	1    2750 2850
	1    0    0    -1  
$EndComp
$Comp
L C C4
U 1 1
P 8100 6400
F 0 "C4" H 8150 6300 50  0000 L CNN
F 1 "0.1uf" H 8150 6500 50  0000 L CNN
F 2 "SM0805" H 8100 6400 60  0001 C CNN
F 4 " " H 8100 6400 60  0001 C CNN "Element14 Order Code"
F 5 " " H 8100 6400 60  0001 C CNN "Mftr. & Part No."
	1    8100 6400
	1    0    0    1   
$EndComp
$Comp
L C C5
U 1 1
P 8400 6400
F 0 "C5" H 8450 6500 50  0000 L CNN
F 1 "0.1uf" H 8450 6300 50  0000 L CNN
F 2 "SM0805" H 8400 6400 60  0001 C CNN
F 4 " " H 8400 6400 60  0001 C CNN "Element14 Order Code"
F 5 " " H 8400 6400 60  0001 C CNN "Mftr. & Part No."
	1    8400 6400
	1    0    0    -1  
$EndComp
$Comp
L C C2
U 1 1
P 5350 7050
F 0 "C2" H 5400 7150 50  0000 L CNN
F 1 "10uf" H 5400 6950 50  0000 L CNN
F 2 "SM1206" H 5350 7050 60  0001 C CNN
F 4 "1867954" H 5350 7050 60  0001 C CNN "Element14 Order Code"
F 5 "AVX - 0603ZD106MAT2A" H 5350 7050 60  0001 C CNN "Mftr. & Part No."
	1    5350 7050
	1    0    0    -1  
$EndComp
$Comp
L R R5
U 1 1
P 2850 6650
F 0 "R5" V 2930 6650 50  0000 C CNN
F 1 "1K" V 2850 6650 50  0000 C CNN
F 2 "SM0805" H 2850 6650 60  0001 C CNN
F 4 " " V 2850 6650 60  0001 C CNN "Element14 Order Code"
F 5 " " V 2850 6650 60  0001 C CNN "Mftr. & Part No."
	1    2850 6650
	0    1    -1   0   
$EndComp
$Comp
L CON_6 P9
U 1 1
P 1900 6900
F 0 "P9" H 1900 6550 60  0000 C CNN
F 1 "ICSP" V 1900 6900 50  0000 C CNN
	1    1900 6900
	-1   0    0    -1  
$EndComp
$Comp
L CON_2 P12
U 1 1
P 3650 6750
F 0 "P12" H 3650 6550 60  0000 C CNN
F 1 "5v" V 3650 6750 50  0000 C CNN
	1    3650 6750
	-1   0    0    -1  
$EndComp
$Comp
L +5V #PWR039
U 1 1
P 4300 6550
F 0 "#PWR039" H 4300 6510 30  0001 C CNN
F 1 "+5V" H 4300 6660 30  0000 C CNN
	1    4300 6550
	1    0    0    -1  
$EndComp
NoConn ~ 2300 7155
$Comp
L R R11
U 1 1
P 5650 1900
F 0 "R11" V 5730 1900 50  0000 C CNN
F 1 "330" V 5650 1900 50  0000 C CNN
F 2 "SM0805" H 5650 1900 60  0001 C CNN
F 4 "195030" V 5650 1900 60  0001 C CNN "Element14 Order Code"
F 5 "YAGEO (PHYCOMP) - 2322 705 70102" V 5650 1900 60  0001 C CNN "Mftr. & Part No."
	1    5650 1900
	0    -1   1    0   
$EndComp
$Comp
L +5V #PWR040
U 1 1
P 5350 6650
F 0 "#PWR040" H 5350 6610 30  0001 C CNN
F 1 "+5V" H 5350 6760 30  0000 C CNN
	1    5350 6650
	1    0    0    -1  
$EndComp
$Comp
L C C3
U 1 1
P 6650 7050
F 0 "C3" H 6700 7150 50  0000 L CNN
F 1 "10uf" H 6700 6950 50  0000 L CNN
F 2 "SM1206" H 17950 20350 60  0001 C CNN
F 4 " " H 17950 20350 60  0001 C CNN "Element14 Order Code"
F 5 " " H 17950 20350 60  0001 C CNN "Mftr. & Part No."
	1    6650 7050
	1    0    0    -1  
$EndComp
$Comp
L +3.3V #PWR041
U 1 1
P 6650 6650
F 0 "#PWR041" H 6650 6610 30  0001 C CNN
F 1 "+3.3V" H 6650 6760 30  0000 C CNN
	1    6650 6650
	1    0    0    -1  
$EndComp
$Comp
L GND #PWR042
U 1 1
P 6000 7450
F 0 "#PWR042" H 6000 7450 30  0001 C CNN
F 1 "GND" H 6000 7380 30  0001 C CNN
	1    6000 7450
	1    0    0    -1  
$EndComp
$Comp
L GND #PWR043
U 1 1
P 2600 7125
F 0 "#PWR043" H 2600 7125 30  0001 C CNN
F 1 "GND" H 2600 7055 30  0001 C CNN
	1    2600 7125
	-1   0    0    -1  
$EndComp
Text Label 2300 7050 0    60   ~ 0
AD
$Comp
L +3.3V #PWR044
U 1 1
P 3175 6500
F 0 "#PWR044" H 3175 6460 30  0001 C CNN
F 1 "+3.3V" H 3175 6610 30  0000 C CNN
	1    3175 6500
	-1   0    0    -1  
$EndComp
Text Label 2538 6650 2    60   ~ 0
MCLR
$Comp
L LED D1
U 1 1
P 6275 1900
F 0 "D1" H 6275 2000 50  0000 C CNN
F 1 "Power LED" H 6275 1800 50  0000 C CNN
F 2 "LED-0603" H 6275 1900 60  0001 C CNN
F 4 "1226390" H 6275 1900 60  0001 C CNN "Element14 Order Code"
F 5 "OSRAM - LSQ976-Z" H 6275 1900 60  0001 C CNN "Mftr. & Part No."
	1    6275 1900
	-1   0    0    -1  
$EndComp
$Comp
L +3.3V #PWR045
U 1 1
P 8250 6000
F 0 "#PWR045" H 8250 5960 30  0001 C CNN
F 1 "+3.3V" H 8250 6110 30  0000 C CNN
	1    8250 6000
	1    0    0    -1  
$EndComp
$Comp
L GND #PWR046
U 1 1
P 8400 6800
F 0 "#PWR046" H 8400 6800 30  0001 C CNN
F 1 "GND" H 8400 6730 30  0001 C CNN
	1    8400 6800
	1    0    0    -1  
$EndComp
$EndSCHEMATC
